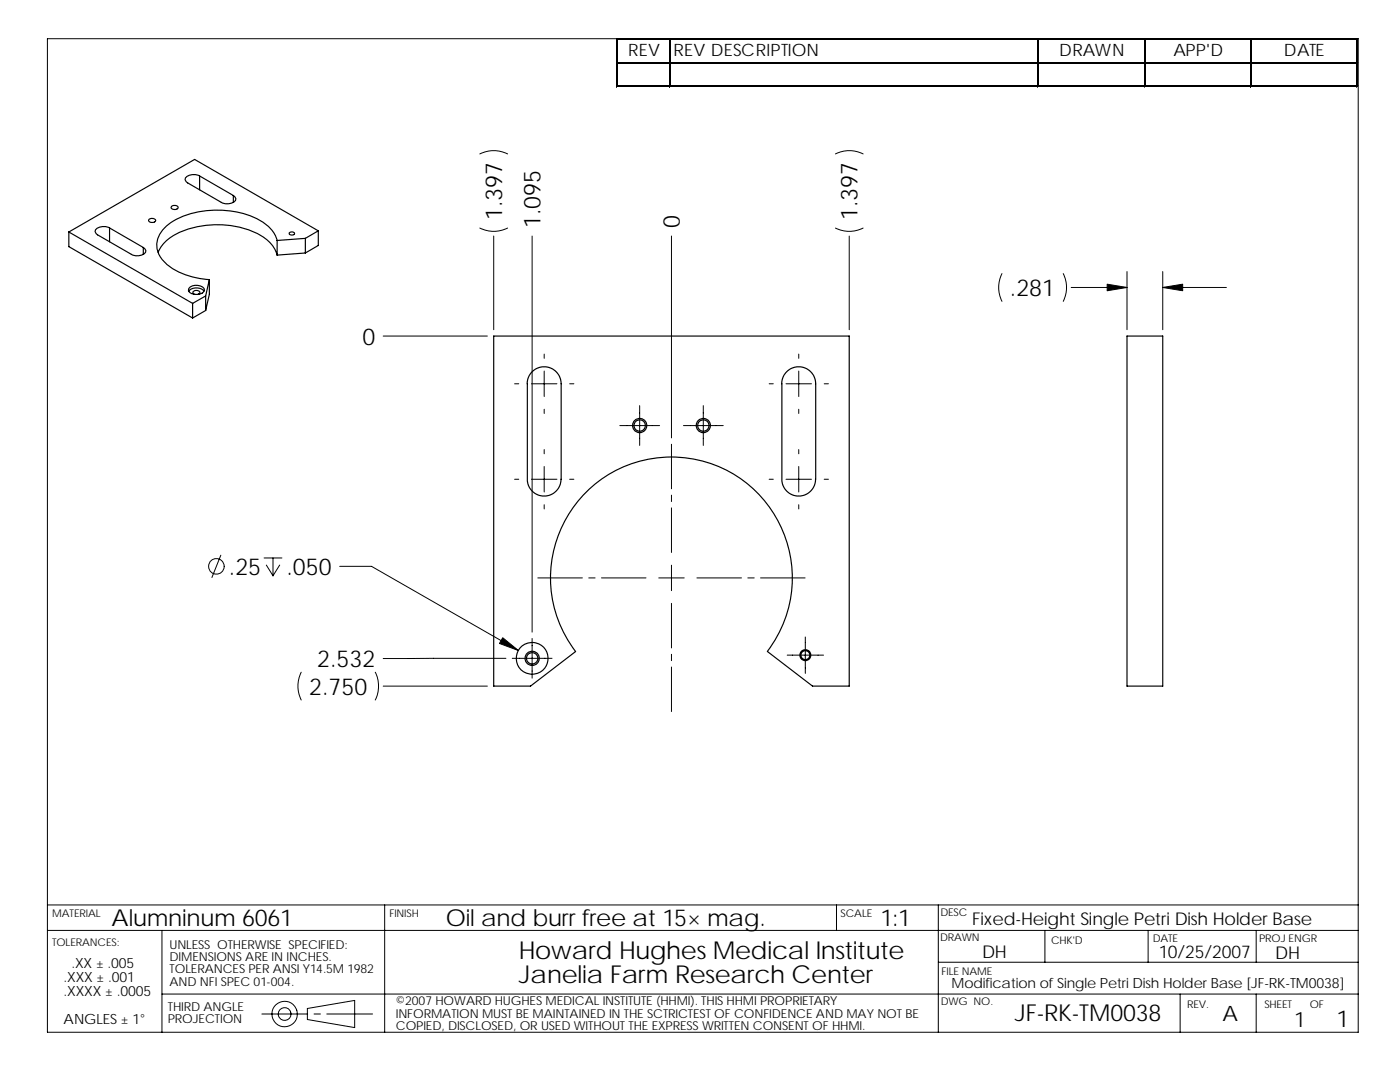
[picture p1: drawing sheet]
<svg xmlns="http://www.w3.org/2000/svg" width="279mm" height="216mm" viewBox="0 0 279 216" stroke-linecap="round" stroke-linejoin="round" font-family="sans-serif">
<g fill="none" stroke="#000" stroke-width=".2">
<path d="M9.5 7.7h261.6v198.3h-261.6zM123 7.7v9.7M123.3 7.7h147.7M123.3 12.4h147.7M123.3 17.1h147.7M133.6 7.9v9.5M207.1 7.9v9.5M228.3 7.9v9.5M249.6 7.9v9.5M270.8 7.9v9.5M95.8 30.7a6.2 6.2 0 0 1 5.5 0M166.7 30.7a6.1 6.1 0 0 1 5.6 0"/>
<path d="M95.8 45.5a6.2 6.2 0 0 0 5.5 0M98.5 47.1v18.7M106.2 47.1v79M134 47.1v40.3M166.7 45.5a6.1 6.1 0 0 0 5.6 0M169.5 47.1v18.7M200 54.6a6.2 6.2 0 0 0 0 5.5M212.2 54.6a6.2 6.2 0 0 1 0 5.5M213.8 57.4h11.1M224.9 54.2v11.6M232.1 54.2v11.6M232.1 57.4h12.7"/>
<path d="M76.5 67.1h20.8M102.7 76.6h.8M106.1 76.6h5M108.6 70.7v.8M108.6 74v5.1M113.7 76.6h.8M153.5 76.6h.8M156.9 76.6h5M159.4 70.7v.8M159.4 74v5.1M164.5 76.6h.8M102.7 95.6h.8"/>
<path d="M106.1 95.6h5M108.6 81.7v.8M108.6 89.7v.9M108.6 93.1v5.1M113.7 95.6h.8M123.7 84.9h7.9M127.7 80.9v8M134 88.6v8.9M134 98.8v1.3M136.4 84.9h7.9M140.4 80.9v8M153.5 95.6h.8"/>
<path d="M156.9 95.6h5M159.4 81.7v.8M159.4 89.7v.9M159.4 93.1v5.1M164.5 95.6h.8M44.1 110.8l-1.8 4.4M52.7 111.3h3.6M53.1 112.8l1.4 2.1M54.5 111.3v3.6M55.8 112.8l-1.3 2.1M67.8 113h6.3l29.3 16.8M107.3 115.3h8.9"/>
<path d="M108.6 100.7v.9M117.5 115.3h1.3M120 115.3h8.9M131.5 115.3h5M134 101.3v8.9M134 112.8v5.1M139.1 115.3h8.9M149.2 115.3h1.3M151.8 115.3h8.9M159.4 100.7v.9M60.1 134.1a6.2 6.2 0 0 0 0 5.6M74.9 134.1a6.2 6.2 0 0 1 0 5.6"/>
<path d="M76.5 136.9h20.8M101 131.4h-24.5M102.2 131.4h8M106.2 127.4v7.9M134 120.4v8.9M134 130.6v1.2M134 133.1v8.9M157.1 130.7h7.3M160.7 127.1v7.3M9.5 185.7h261.6M9.5 180.6h261.6M32.3 185.7v20.3"/>
<path d="M32.3 198.4h238.8M76.8 180.6v25.4M166.9 180.6v5.1M187.3 180.6v25.4M187.3 192h83.8M208.5 185.7v6.3M229.1 185.7v6.3M235.5 198.4v7.6M250.7 185.7v6.3M250.7 198.4v7.6M52.3 202.3h9.1M61.3 201.2l9.5-1.6v5.4l-9.5-1.6z"/>
<path d="M62.7 202.3h1.2M65.2 202.3h9.2"/>
<circle cx="43.2" cy="113" r="1.56"/>
<circle cx="56.8" cy="202.3" r="2.54"/>
<circle cx="56.8" cy="202.3" r="1.27"/>
</g>
<g fill="none" stroke="#000" stroke-width=".23">
<path d="M39.8 35.1a2.21 2.21 0 0 0-2.9 .6l.1 .4 .4 .4 6.8 3.9a2.21 2.21 0 0 0 2.9-.6l-.1-.4-.4-.4M39.8 35.1v2.8M39.8 35.1l6.8 3.9M46.6 39v1.4M13.7 46.3l24.7 14.2M13.7 46.3v2.9l24.7 14.3M21.9 45.5a2.21 2.21 0 0 0-2.9 .5l.1 .4 .4 .5 6.7 3.9a2.18 2.18 0 0 0 2.9-.6l-.1-.4-.4-.4M21.9 45.5v2.7M21.9 45.5l6.7 3.9M28.6 49.4v1.4M29.8 43.7l.4-.1a.64 .64 0 0 1 .8 .5 .81 .81 0 0 1-1.3-.2zM31.6 50.4a8.9 8.9 0 0 1 6.3-4.8 18.6 18.6 0 0 1 14.7 1.8 6.3 6.3 0 0 1 2.7 3.5"/>
<path d="M34.2 41.2l.5-.2a.62 .62 0 0 1 .8 .5 .92 .92 0 0 1-1.4-.1zM37.7 58.1a2.1 2.1 0 0 1 3 0M37.9 57.3a2.12 2.12 0 0 1 2.9 .4 1.39 1.39 0 0 1-1.9 1 1.1 1.1 0 0 1-1.2-1.1zM39 58.8l-.5-.4a.73 .73 0 0 1 .7-.5 .73 .73 0 0 1 .7 .6l-.5 .3M41 59.1l-2.6 1.4M41 59.1v2.9M41.8 55.8l-.8 3.3M41.8 55.8v2.9l-.8 3.3M55.3 48a8.3 8.3 0 0 0-5.8-5.1 19.1 19.1 0 0 0-15 1.2 5.6 5.6 0 0 0-3.2 5.5 7 7 0 0 0 4.6 4.8l2.9 1 3 .4M55.3 48v2.9M57.8 46.4l.6-.1 .4 .2a.57 .57 0 0 1-.6 .4 .57 .57 0 0 1-.5-.4zM60.9 47.6l-5.6 .4"/>
<path d="M60.9 47.6v2.9M60.9 50.5l-5.6 .4M63.5 46.1l-2.6 1.5M63.5 46.1l-24.7-14.3-25.1 14.5M63.5 46.1v2.9l-2.6 1.5M38.4 60.5v3M41 62l-2.6 1.5M156 76.6l.2-1.1 .5-1 1-.8 .9-.4 1.2-.1 1.2 .4 1 .8 .6 1.1 .2 1.1v19M156 76.6v19.4l.3 .9a3.3 3.3 0 0 0 2.7 2.1h.8l.9-.3a3.3 3.3 0 0 0 2.1-2.7v-.4M224.9 67.1h7.2v69.8h-7.2zM112 95.6l-.3 1.3a3.3 3.3 0 0 1-2.7 2.1h-.8l-.9-.3a3.4 3.4 0 0 1-2.1-3.1v-19.4l.3-1 .7-1 1.1-.8 .9-.2 1.4 .1 1.1 .6 .8 .9 .4 1 .1 19.8M153.1 130a24.1 24.1 0 0 0-2.8-32.5 24.1 24.1 0 0 0-32.6 0 24.1 24.1 0 0 0-2.8 32.5l-9 6.9h-7.4v-69.8h71v69.8h-7.3l-9-6.9"/>
<circle cx="127.7" cy="84.9" r="1.43"/>
<circle cx="127.7" cy="84.9" r="1.14"/>
<circle cx="140.4" cy="84.9" r="1.43"/>
<circle cx="140.4" cy="84.9" r="1.14"/>
<circle cx="106.2" cy="131.4" r="3.2"/>
<circle cx="106.2" cy="131.4" r="1.42"/>
<circle cx="106.2" cy="131.4" r="1.14"/>
<circle cx="160.7" cy="130.7" r="1.1"/>
<circle cx="160.7" cy="130.7" r=".89"/>
</g>
<g fill="#000" stroke="#000" stroke-width=".2">
<path d="M221 56.7l3.9 .7-3.9 .6z" fill-rule="evenodd"/>
<path d="M232.1 57.4l3.9-.7v1.3z" fill-rule="evenodd"/>
<path d="M100.3 127.3l3.1 2.5-3.7-1.4z" fill-rule="evenodd"/>
</g>
<path d="M123.3 7.8h147.7M123.3 12.5h147.7M207.2 7.9v9.5M270.9 7.9v9.5" fill="none" stroke="#000" stroke-width=".25"/>
<path d="M123.1 7.7v9.7M123.3 17.2h147.7M133.7 7.9v9.5M228.5 7.9v9.5M249.7 7.9v9.5" fill="none" stroke="#000" stroke-width=".28"/>
<g font-size="4.9">
<text x="103.6" y="191.3">Howard Hughes Medical Institute</text>
<text x="103.6" y="196.2">Janelia Farm Research Center</text>
</g>
<g font-size="4.7">
<text x="100.2" y="43.9" transform="rotate(-90 100.2 43.9)">1.397</text>
<text x="107.9" y="45.5" transform="rotate(-90 107.9 45.5)">1.095</text>
<text x="135.7" y="45.5" transform="rotate(-90 135.7 45.5)">0</text>
<text x="171.2" y="43.9" transform="rotate(-90 171.2 43.9)">1.397</text>
<text x="201.5" y="59.1">.281</text>
<text x="72.3" y="68.8">0</text>
<text x="45.7" y="114.8">.25</text>
<text x="57.1" y="114.7">.050</text>
<text x="63.3" y="133.2">2.532</text>
<text x="61.7" y="138.7">2.750</text>
<text x="22.3" y="184.9">Alumninum 6061</text>
<text x="89" y="184.8">Oil and burr free at 15× mag.</text>
<text x="175.7" y="184.8">1:1</text>
<text x="202.5" y="203.8">JF-RK-TM0038</text>
<text x="266.7" y="205">1</text>
</g>
<g font-size="4.2">
<text x="244" y="203.6">A</text>
<text x="258.3" y="204.9">1</text>
</g>
<g font-size="3.5">
<text x="194" y="184.6">Fixed-Height Single Petri Dish Holder Base</text>
<text x="196" y="191.2">DH</text>
<text x="231.3" y="191.2">10/25/2007</text>
<text x="254.5" y="191.3">DH</text>
</g>
<g font-size="3.4">
<text x="125.4" y="11.2">REV</text>
<text x="134.4" y="11.2">REV DESCRIPTION</text>
<text x="211.4" y="11.2">DRAWN</text>
<text x="234.2" y="11.2">APP'D</text>
<text x="256.2" y="11.2">DATE</text>
</g>
<g font-size="2.8">
<text x="12.7" y="195.9">.XXX ± .001</text>
<text x="14.3" y="193.1">.XX ± .005</text>
<text x="189.9" y="197.2">Modification of Single Petri Dish Holder Base [JF-RK-TM0038]</text>
<text x="12.7" y="198.7">.XXXX ± .0005</text>
<text x="12.7" y="204.4">ANGLES ± 1°</text>
</g>
<g font-size="2.5">
<text x="33.8" y="191.8">DIMENSIONS ARE IN INCHES.</text>
<text x="33.8" y="189.3">UNLESS OTHERWISE SPECIFIED:</text>
<text x="33.8" y="196.7">AND NFI SPEC 01-004.</text>
<text x="33.8" y="194.2">TOLERANCES PER ANSI Y14.5M 1982</text>
<text x="33.5" y="201.7">THIRD ANGLE</text>
<text x="79" y="200.6">©2007 HOWARD HUGHES MEDICAL INSTITUTE (HHMI). THIS HHMI PROPRIETARY</text>
<text x="79" y="203">INFORMATION MUST BE MAINTAINED IN THE SCTRICTEST OF CONFIDENCE AND MAY NOT BE</text>
<text x="33.5" y="204.2">PROJECTION</text>
<text x="79" y="205.5">COPIED, DISCLOSED, OR USED WITHOUT THE EXPRESS WRITTEN CONSENT OF HHMI.</text>
</g>
<g font-size="2.1">
<text x="10.4" y="182.9">MATERIAL</text>
<text x="77.7" y="183">FINISH</text>
<text x="167.8" y="182.9">SCALE</text>
<text x="187.7" y="182.8">DESC</text>
<text x="10.4" y="188.8">TOLERANCES:</text>
<text x="187.6" y="187.8">DRAWN</text>
<text x="209.8" y="188.3">CHK'D</text>
<text x="230" y="187.9">DATE</text>
<text x="251.3" y="187.9">PROJ ENGR</text>
<text x="187.9" y="194.5">FILE NAME</text>
<text x="187.7" y="200.6">DWG NO.</text>
<text x="236.9" y="201.2">REV.</text>
<text x="252.3" y="201.1">SHEET</text>
<text x="261.4" y="201.1">OF</text>
</g>
</svg>
